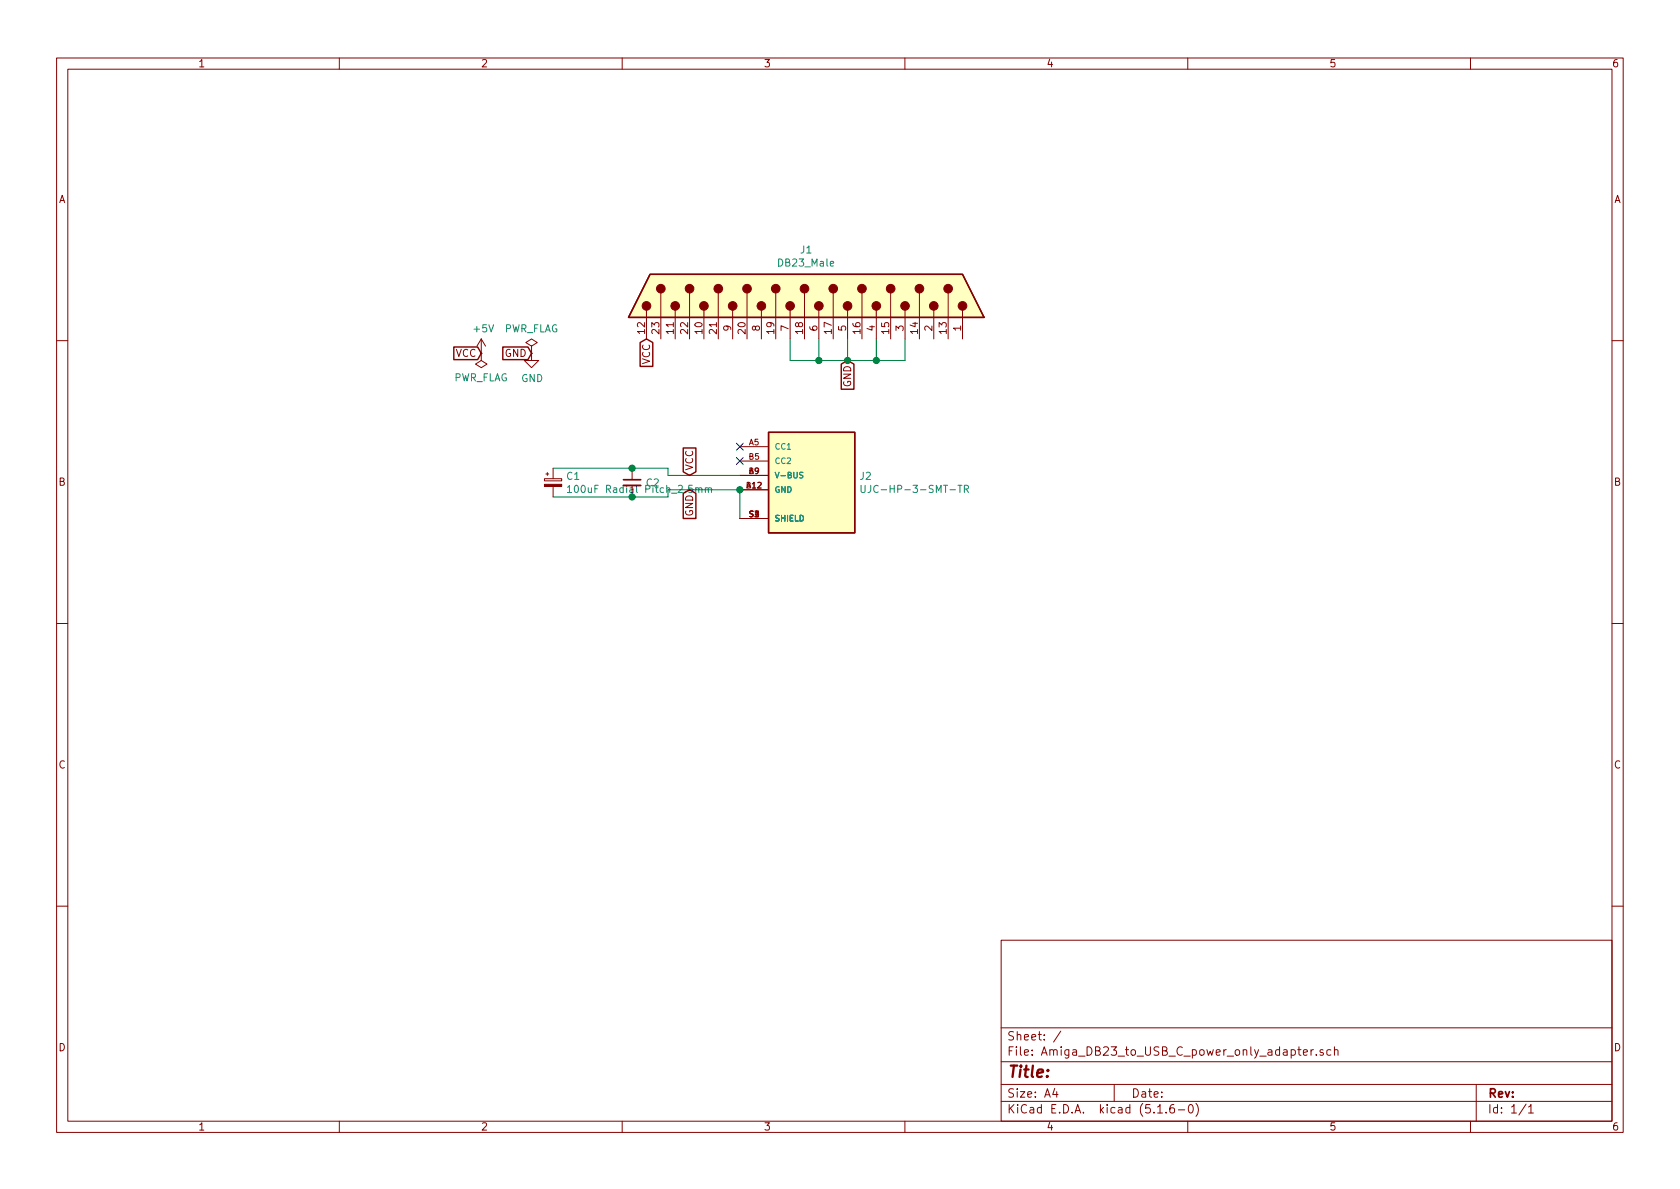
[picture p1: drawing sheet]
EESchema Schematic File Version 4
EELAYER 30 0
EELAYER END
$Descr A4 11693 8268
encoding utf-8
Sheet 1 1
Title ""
Date ""
Rev ""
Comp ""
Comment1 ""
Comment2 ""
Comment3 ""
Comment4 ""
$EndDescr
Text GLabel 3350 2450 0    50   Input ~ 0
VCC
$Comp
L power:PWR_FLAG #FLG0101
U 1 1
P 3350 2450
F 0 "#FLG0101" H 3350 2525 50  0001 C CNN
F 1 "PWR_FLAG" H 3350 2623 50  0000 C CNN
F 2 "" H 3350 2450 50  0001 C CNN
F 3 "~" H 3350 2450 50  0001 C CNN
	1    3350 2450
	-1   0    0    1   
$EndComp
$Comp
L power:+5V #PWR0101
U 1 1
P 3350 2450
F 0 "#PWR0101" H 3350 2300 50  0001 C CNN
F 1 "+5V" H 3365 2623 50  0000 C CNN
F 2 "" H 3350 2450 50  0001 C CNN
F 3 "" H 3350 2450 50  0001 C CNN
	1    3350 2450
	1    0    0    -1  
$EndComp
$Comp
L power:PWR_FLAG #FLG0102
U 1 1
P 3700 2450
F 0 "#FLG0102" H 3700 2525 50  0001 C CNN
F 1 "PWR_FLAG" H 3700 2623 50  0000 C CNN
F 2 "" H 3700 2450 50  0001 C CNN
F 3 "~" H 3700 2450 50  0001 C CNN
	1    3700 2450
	1    0    0    -1  
$EndComp
$Comp
L power:GND #PWR0102
U 1 1
P 3700 2450
F 0 "#PWR0102" H 3700 2200 50  0001 C CNN
F 1 "GND" H 3705 2277 50  0000 C CNN
F 2 "" H 3700 2450 50  0001 C CNN
F 3 "" H 3700 2450 50  0001 C CNN
	1    3700 2450
	1    0    0    -1  
$EndComp
Text GLabel 3700 2450 0    50   Input ~ 0
GND
$Comp
L Amiga_DB23_to_USB_C_power_only_adapter:DB23_Male J1
U 1 1
P 5600 2050
F 0 "J1" V 5917 2038 50  0000 C CNN
F 1 "DB23_Male" V 5826 2038 50  0000 C CNN
F 2 "Amiga_DB23_to_USB_C_power_only_adapter:DSUB-23_Male_EdgeMount_P2.77mm" H 5600 1950 50  0001 C CNN
F 3 " ~" H 5600 1950 50  0001 C CNN
	1    5600 2050
	0    -1   -1   0   
$EndComp
Text GLabel 4500 2350 3    50   Input ~ 0
VCC
Text GLabel 5900 2500 3    50   Input ~ 0
GND
Wire Wire Line
	5500 2350 5500 2500
Wire Wire Line
	6300 2350 6300 2500
Wire Wire Line
	5500 2500 5700 2500
Wire Wire Line
	5700 2350 5700 2500
Connection ~ 5700 2500
Wire Wire Line
	5700 2500 5900 2500
Wire Wire Line
	5900 2350 5900 2500
Connection ~ 5900 2500
Wire Wire Line
	5900 2500 6100 2500
Wire Wire Line
	6100 2350 6100 2500
Connection ~ 6100 2500
Wire Wire Line
	6100 2500 6300 2500
$Comp
L Amiga_DB23_to_USB_C_power_only_adapter:UJC-HP-3-SMT-TR J2
U 1 1
P 5650 3300
F 0 "J2" H 5980 3296 50  0000 L CNN
F 1 "UJC-HP-3-SMT-TR" H 5980 3205 50  0000 L CNN
F 2 "Amiga_DB23_to_USB_C_power_only_adapter:CUI_UJC-HP-3-SMT-TR" H 5650 3300 50  0001 L BNN
F 3 "" H 5650 3300 50  0001 L BNN
F 4 "3.16mm" H 5650 3300 50  0001 L BNN "MAXIMUM_PACKAGE_HEIGHT"
F 5 "04/30/2020" H 5650 3300 50  0001 L BNN "PARTREV"
F 6 "Manufacturer recommendations" H 5650 3300 50  0001 L BNN "STANDARD"
F 7 "CUI Devices" H 5650 3300 50  0001 L BNN "MANUFACTURER"
	1    5650 3300
	1    0    0    -1  
$EndComp
Text GLabel 4800 3300 1    50   Input ~ 0
VCC
Text GLabel 4800 3400 3    50   Input ~ 0
GND
NoConn ~ 5150 3100
NoConn ~ 5150 3200
$Comp
L Device:C_Small C2
U 1 1
P 4400 3350
F 0 "C2" H 4492 3350 50  0000 L CNN
F 1 "C_Small" H 4492 3305 50  0001 L CNN
F 2 "Capacitor_SMD:C_1206_3216Metric_Pad1.42x1.75mm_HandSolder" H 4400 3350 50  0001 C CNN
F 3 "~" H 4400 3350 50  0001 C CNN
	1    4400 3350
	1    0    0    -1  
$EndComp
Wire Wire Line
	5150 3400 5150 3600
Connection ~ 5150 3400
Wire Wire Line
	4400 3250 4650 3250
Wire Wire Line
	4650 3250 4650 3300
Wire Wire Line
	4650 3300 5150 3300
Wire Wire Line
	4400 3450 4650 3450
Wire Wire Line
	4650 3450 4650 3400
Wire Wire Line
	4650 3400 5150 3400
$Comp
L Device:CP_Small C1
U 1 1
P 3850 3350
F 0 "C1" H 3938 3396 50  0000 L CNN
F 1 "100uF Radial Pitch_2.5mm" H 3938 3305 50  0000 L CNN
F 2 "Capacitor_THT:CP_Radial_D5.0mm_P2.50mm" H 3850 3350 50  0001 C CNN
F 3 "~" H 3850 3350 50  0001 C CNN
	1    3850 3350
	1    0    0    -1  
$EndComp
Wire Wire Line
	3850 3250 4400 3250
Connection ~ 4400 3250
Wire Wire Line
	3850 3450 4400 3450
Connection ~ 4400 3450
$EndSCHEMATC
